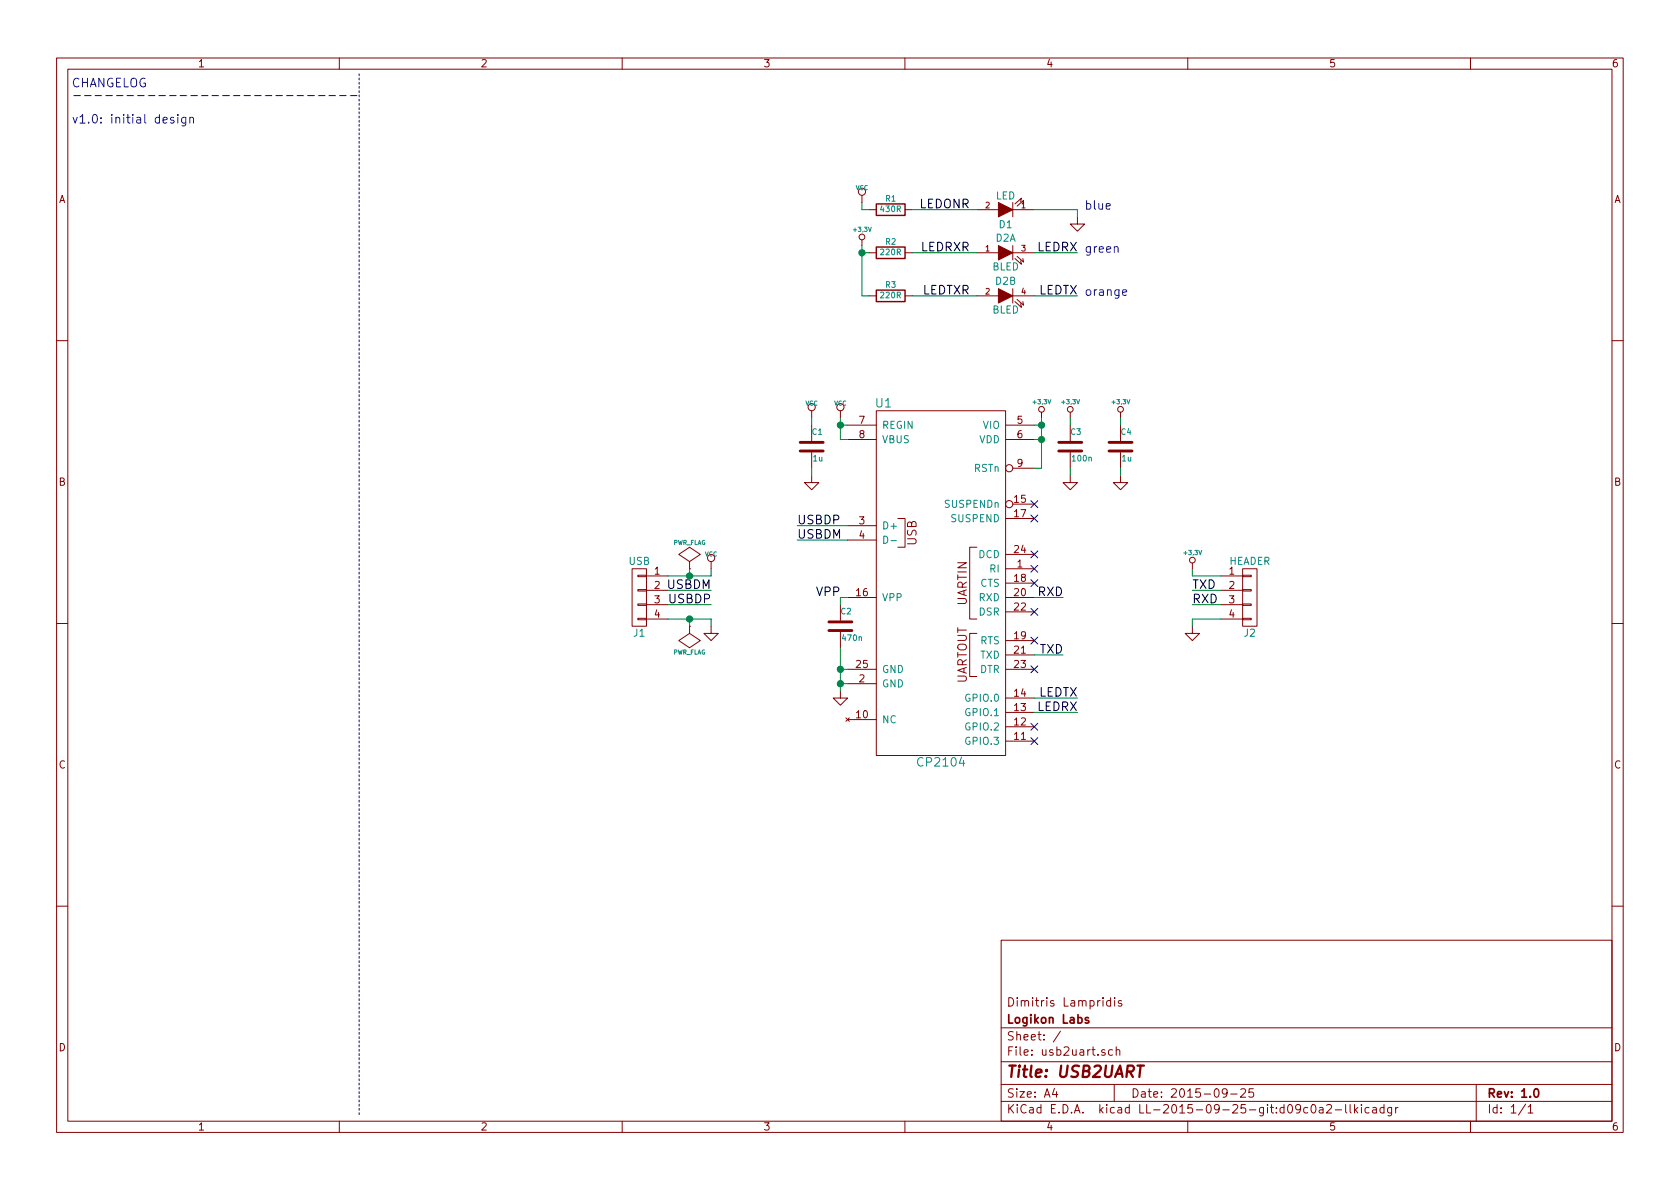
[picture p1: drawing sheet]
EESchema Schematic File Version 2
LIBS:usb2uart
LIBS:device
LIBS:power
LIBS:usb2uart-cache
EELAYER 25 0
EELAYER END
$Descr A4 11693 8268
encoding utf-8
Sheet 1 1
Title "USB2UART"
Date "2015-09-25"
Rev "1.0"
Comp "Logikon Labs"
Comment1 "Dimitris Lampridis"
Comment2 ""
Comment3 ""
Comment4 ""
$EndDescr
Text Notes 500  850  0    60   ~ 0
CHANGELOG\n---------------------------\n\nv1.0: initial design
$Comp
L CONN_01X04 J1
U 1 1
P 4450 4150
F 0 "J1" H 4450 3900 50  0000 C CNN
F 1 "USB" H 4450 4400 50  0000 C CNN
F 2 "Connect:USB_B" H 4450 4150 60  0001 C CNN
F 3 "" H 4450 4150 60  0000 C CNN
F 4 "FCI" H 4450 4150 60  0001 C CNN "MFG"
F 5 "10033526-N3212MLF" H 4450 4150 60  0001 C CNN "MFG code"
	1    4450 4150
	-1   0    0    -1  
$EndComp
$Comp
L CONN_01X04 J2
U 1 1
P 8700 4150
F 0 "J2" H 8700 3900 50  0000 C CNN
F 1 "HEADER" H 8700 4400 50  0000 C CNN
F 2 "Pin_Headers:Pin_Header_Angled_1x04" H 8700 4150 60  0001 C CNN
F 3 "" H 8700 4150 60  0000 C CNN
F 4 "FCI" H 8700 4150 60  0001 C CNN "MFG"
F 5 "68015-204HLF" H 8700 4150 60  0001 C CNN "MFG code"
	1    8700 4150
	1    0    0    -1  
$EndComp
$Comp
L R R1
U 1 1
P 6200 1450
F 0 "R1" V 6280 1450 40  0000 C CNN
F 1 "430R" V 6207 1451 40  0000 C CNN
F 2 "Resistors_SMD:R_0402" V 6130 1450 30  0001 C CNN
F 3 "~" H 6200 1450 30  0000 C CNN
F 4 "Panasonic" H 6200 1450 60  0001 C CNN "MFG"
F 5 "ERJ-2GEJ431X" H 6200 1450 60  0001 C CNN "MFG code"
	1    6200 1450
	0    -1   -1   0   
$EndComp
$Comp
L LED D1
U 1 1
P 7000 1450
F 0 "D1" H 7000 1550 50  0000 C CNN
F 1 "LED" H 7000 1350 50  0000 C CNN
F 2 "LEDs:LED-0603" H 7000 1450 60  0001 C CNN
F 3 "~" H 7000 1450 60  0000 C CNN
F 4 "Osram" H 7000 1450 60  0001 C CNN "MFG"
F 5 "LB Q39G-N1P1-35-1" H 7000 1450 60  0001 C CNN "MFG code"
	1    7000 1450
	-1   0    0    1   
$EndComp
$Comp
L C C2
U 1 1
P 5850 4350
F 0 "C2" H 5850 4450 40  0000 L CNN
F 1 "470n" H 5856 4265 40  0000 L CNN
F 2 "Capacitors_SMD:C_0402" H 5888 4200 30  0001 C CNN
F 3 "~" H 5850 4350 60  0000 C CNN
F 4 "TDK" H 5850 4350 60  0001 C CNN "MFG"
F 5 "C1005X5R1C474K050BC" H 5850 4350 60  0001 C CNN "MFG code"
	1    5850 4350
	1    0    0    -1  
$EndComp
$Comp
L C C1
U 1 1
P 5650 3100
F 0 "C1" H 5650 3200 40  0000 L CNN
F 1 "1u" H 5656 3015 40  0000 L CNN
F 2 "Capacitors_SMD:C_0402" H 5688 2950 30  0001 C CNN
F 3 "~" H 5650 3100 60  0000 C CNN
F 4 "TDK" H 5650 3100 60  0001 C CNN "MFG"
F 5 "C1005X5R1C105K050BC" H 5650 3100 60  0001 C CNN "MFG code"
	1    5650 3100
	1    0    0    -1  
$EndComp
$Comp
L CP2104 U1
U 1 1
P 6550 4050
F 0 "U1" H 6150 5300 60  0000 C CNN
F 1 "CP2104" H 6550 2800 60  0000 C CNN
F 2 "usb2uart:qfn24" H 6550 4050 60  0001 C CNN
F 3 "~" H 6550 4050 60  0000 C CNN
F 4 "Silicon Labs" H 6550 4050 60  0001 C CNN "MFG"
F 5 "CP2104-F03-GM" H 6550 4050 60  0001 C CNN "MFG code"
	1    6550 4050
	1    0    0    -1  
$EndComp
$Comp
L bLED D2
U 1 1
P 7000 1750
F 0 "D2" H 7000 1850 50  0000 C CNN
F 1 "BLED" H 7000 1650 50  0000 C CNN
F 2 "usb2uart:bled_0603" H 7000 1750 60  0001 C CNN
F 3 "~" H 7000 1750 60  0000 C CNN
F 4 "Avago" H 7000 1750 60  0001 C CNN "MFG"
F 5 "HSMF-C167" H 7000 1750 60  0001 C CNN "MFG code"
	1    7000 1750
	1    0    0    -1  
$EndComp
$Comp
L bLED D2
U 2 1
P 7000 2050
F 0 "D2" H 7000 2150 50  0000 C CNN
F 1 "BLED" H 7000 1950 50  0000 C CNN
F 2 "usb2uart:bled_0603" H 7000 2050 60  0001 C CNN
F 3 "~" H 7000 2050 60  0000 C CNN
F 4 "Avago" H 7000 2050 60  0001 C CNN "MFG"
F 5 "HSMF-C167" H 7000 2050 60  0001 C CNN "MFG code"
	2    7000 2050
	1    0    0    -1  
$EndComp
$Comp
L VCC #PWR01
U 1 1
P 5850 2900
F 0 "#PWR01" H 5850 3000 30  0001 C CNN
F 1 "VCC" H 5850 3000 30  0000 C CNN
F 2 "" H 5850 2900 60  0000 C CNN
F 3 "" H 5850 2900 60  0000 C CNN
	1    5850 2900
	1    0    0    -1  
$EndComp
$Comp
L +3,3V #PWR02
U 1 1
P 7250 2900
F 0 "#PWR02" H 7250 2860 30  0001 C CNN
F 1 "+3,3V" H 7250 3010 30  0000 C CNN
F 2 "" H 7250 2900 60  0000 C CNN
F 3 "" H 7250 2900 60  0000 C CNN
	1    7250 2900
	1    0    0    -1  
$EndComp
$Comp
L GND #PWR03
U 1 1
P 5850 4800
F 0 "#PWR03" H 5850 4800 30  0001 C CNN
F 1 "GND" H 5850 4730 30  0001 C CNN
F 2 "" H 5850 4800 60  0000 C CNN
F 3 "" H 5850 4800 60  0000 C CNN
	1    5850 4800
	1    0    0    -1  
$EndComp
$Comp
L C C3
U 1 1
P 7450 3100
F 0 "C3" H 7450 3200 40  0000 L CNN
F 1 "100n" H 7456 3015 40  0000 L CNN
F 2 "Capacitors_SMD:C_0402" H 7488 2950 30  0001 C CNN
F 3 "~" H 7450 3100 60  0000 C CNN
F 4 "TDK" H 7450 3100 60  0001 C CNN "MFG"
F 5 "C1005X5R1C104K050BA" H 7450 3100 60  0001 C CNN "MFG code"
	1    7450 3100
	1    0    0    -1  
$EndComp
$Comp
L VCC #PWR04
U 1 1
P 5650 2900
F 0 "#PWR04" H 5650 3000 30  0001 C CNN
F 1 "VCC" H 5650 3000 30  0000 C CNN
F 2 "" H 5650 2900 60  0000 C CNN
F 3 "" H 5650 2900 60  0000 C CNN
	1    5650 2900
	1    0    0    -1  
$EndComp
Wire Notes Line
	2500 7750 2500 500 
Wire Wire Line
	5850 2900 5850 3050
Wire Wire Line
	5850 2950 5900 2950
Wire Wire Line
	5850 3050 5900 3050
Connection ~ 5850 2950
Wire Wire Line
	7200 2950 7250 2950
Wire Wire Line
	7250 2900 7250 3250
Wire Wire Line
	7250 3050 7200 3050
Connection ~ 7250 2950
Wire Wire Line
	7250 3250 7200 3250
Connection ~ 7250 3050
Wire Wire Line
	5900 4750 5850 4750
Wire Wire Line
	5850 4500 5850 4800
Wire Wire Line
	5900 4650 5850 4650
Connection ~ 5850 4750
Wire Wire Line
	5900 4150 5850 4150
Wire Wire Line
	5850 4150 5850 4200
Connection ~ 5850 4650
Wire Wire Line
	5650 2900 5650 2950
$Comp
L GND #PWR05
U 1 1
P 5650 3300
F 0 "#PWR05" H 5650 3300 30  0001 C CNN
F 1 "GND" H 5650 3230 30  0001 C CNN
F 2 "" H 5650 3300 60  0000 C CNN
F 3 "" H 5650 3300 60  0000 C CNN
	1    5650 3300
	1    0    0    -1  
$EndComp
$Comp
L +3,3V #PWR06
U 1 1
P 7450 2900
F 0 "#PWR06" H 7450 2860 30  0001 C CNN
F 1 "+3,3V" H 7450 3010 30  0000 C CNN
F 2 "" H 7450 2900 60  0000 C CNN
F 3 "" H 7450 2900 60  0000 C CNN
	1    7450 2900
	1    0    0    -1  
$EndComp
$Comp
L +3,3V #PWR07
U 1 1
P 7800 2900
F 0 "#PWR07" H 7800 2860 30  0001 C CNN
F 1 "+3,3V" H 7800 3010 30  0000 C CNN
F 2 "" H 7800 2900 60  0000 C CNN
F 3 "" H 7800 2900 60  0000 C CNN
	1    7800 2900
	1    0    0    -1  
$EndComp
Wire Wire Line
	7450 2900 7450 2950
$Comp
L GND #PWR08
U 1 1
P 7450 3300
F 0 "#PWR08" H 7450 3300 30  0001 C CNN
F 1 "GND" H 7450 3230 30  0001 C CNN
F 2 "" H 7450 3300 60  0000 C CNN
F 3 "" H 7450 3300 60  0000 C CNN
	1    7450 3300
	1    0    0    -1  
$EndComp
$Comp
L GND #PWR09
U 1 1
P 7800 3300
F 0 "#PWR09" H 7800 3300 30  0001 C CNN
F 1 "GND" H 7800 3230 30  0001 C CNN
F 2 "" H 7800 3300 60  0000 C CNN
F 3 "" H 7800 3300 60  0000 C CNN
	1    7800 3300
	1    0    0    -1  
$EndComp
Wire Wire Line
	4650 4100 4950 4100
Text Label 4950 4100 2    60   ~ 0
USBDM
Text Label 4950 4200 2    60   ~ 0
USBDP
Wire Wire Line
	4650 4200 4950 4200
$Comp
L VCC #PWR010
U 1 1
P 4950 3950
F 0 "#PWR010" H 4950 4050 30  0001 C CNN
F 1 "VCC" H 4950 4050 30  0000 C CNN
F 2 "" H 4950 3950 60  0000 C CNN
F 3 "" H 4950 3950 60  0000 C CNN
	1    4950 3950
	1    0    0    -1  
$EndComp
Wire Wire Line
	4650 4000 4950 4000
Wire Wire Line
	4950 4000 4950 3950
$Comp
L GND #PWR011
U 1 1
P 4950 4350
F 0 "#PWR011" H 4950 4350 30  0001 C CNN
F 1 "GND" H 4950 4280 30  0001 C CNN
F 2 "" H 4950 4350 60  0000 C CNN
F 3 "" H 4950 4350 60  0000 C CNN
	1    4950 4350
	1    0    0    -1  
$EndComp
Wire Wire Line
	4650 4300 4950 4300
Wire Wire Line
	4950 4300 4950 4350
Text Label 8300 4200 0    60   ~ 0
RXD
Wire Wire Line
	8300 4100 8500 4100
Text Label 8300 4100 0    60   ~ 0
TXD
Wire Wire Line
	8300 4200 8500 4200
Text Label 7400 4150 2    60   ~ 0
RXD
Wire Wire Line
	7200 4150 7400 4150
Text Label 7400 4550 2    60   ~ 0
TXD
Wire Wire Line
	7200 4550 7400 4550
$Comp
L +3,3V #PWR012
U 1 1
P 8300 3950
F 0 "#PWR012" H 8300 3910 30  0001 C CNN
F 1 "+3,3V" H 8300 4060 30  0000 C CNN
F 2 "" H 8300 3950 60  0000 C CNN
F 3 "" H 8300 3950 60  0000 C CNN
	1    8300 3950
	1    0    0    -1  
$EndComp
Wire Wire Line
	8300 3950 8300 4000
Wire Wire Line
	8300 4000 8500 4000
$Comp
L GND #PWR013
U 1 1
P 8300 4350
F 0 "#PWR013" H 8300 4350 30  0001 C CNN
F 1 "GND" H 8300 4280 30  0001 C CNN
F 2 "" H 8300 4350 60  0000 C CNN
F 3 "" H 8300 4350 60  0000 C CNN
	1    8300 4350
	1    0    0    -1  
$EndComp
Wire Wire Line
	8300 4350 8300 4300
Wire Wire Line
	8300 4300 8500 4300
$Comp
L VCC #PWR014
U 1 1
P 6000 1400
F 0 "#PWR014" H 6000 1500 30  0001 C CNN
F 1 "VCC" H 6000 1500 30  0000 C CNN
F 2 "" H 6000 1400 60  0000 C CNN
F 3 "" H 6000 1400 60  0000 C CNN
	1    6000 1400
	1    0    0    -1  
$EndComp
Wire Wire Line
	6000 1400 6000 1450
Wire Wire Line
	6000 1450 6050 1450
$Comp
L +3,3V #PWR015
U 1 1
P 6000 1700
F 0 "#PWR015" H 6000 1660 30  0001 C CNN
F 1 "+3,3V" H 6000 1810 30  0000 C CNN
F 2 "" H 6000 1700 60  0000 C CNN
F 3 "" H 6000 1700 60  0000 C CNN
	1    6000 1700
	1    0    0    -1  
$EndComp
Wire Wire Line
	6000 1700 6000 2050
Wire Wire Line
	6000 1750 6050 1750
Wire Wire Line
	6000 2050 6050 2050
Connection ~ 6000 1750
Wire Wire Line
	6350 2050 6800 2050
Wire Wire Line
	6350 1750 6800 1750
Wire Wire Line
	6350 1450 6800 1450
Wire Wire Line
	7200 1750 7500 1750
Wire Wire Line
	7200 2050 7500 2050
Text Label 7500 1750 2    60   ~ 0
LEDRX
Text Label 7500 2050 2    60   ~ 0
LEDTX
Text Label 7500 4850 2    60   ~ 0
LEDTX
Wire Wire Line
	7200 4850 7500 4850
Text Label 7500 4950 2    60   ~ 0
LEDRX
Wire Wire Line
	7200 4950 7500 4950
$Comp
L GND #PWR016
U 1 1
P 7500 1500
F 0 "#PWR016" H 7500 1500 30  0001 C CNN
F 1 "GND" H 7500 1430 30  0001 C CNN
F 2 "" H 7500 1500 60  0000 C CNN
F 3 "" H 7500 1500 60  0000 C CNN
	1    7500 1500
	1    0    0    -1  
$EndComp
Wire Wire Line
	7200 1450 7500 1450
Text Label 5550 3750 0    60   ~ 0
USBDM
Wire Wire Line
	5550 3750 5900 3750
Text Label 5550 3650 0    60   ~ 0
USBDP
Wire Wire Line
	5550 3650 5900 3650
NoConn ~ 7200 3500
NoConn ~ 7200 3600
NoConn ~ 7200 3850
NoConn ~ 7200 3950
NoConn ~ 7200 4050
NoConn ~ 7200 4250
NoConn ~ 7200 4450
NoConn ~ 7200 4650
NoConn ~ 7200 5050
NoConn ~ 7200 5150
$Comp
L PWR_FLAG #FLG017
U 1 1
P 4800 3950
F 0 "#FLG017" H 4800 4045 30  0001 C CNN
F 1 "PWR_FLAG" H 4800 4130 30  0000 C CNN
F 2 "" H 4800 3950 60  0000 C CNN
F 3 "" H 4800 3950 60  0000 C CNN
	1    4800 3950
	1    0    0    -1  
$EndComp
Wire Wire Line
	4800 3950 4800 4000
Connection ~ 4800 4000
$Comp
L PWR_FLAG #FLG018
U 1 1
P 4800 4350
F 0 "#FLG018" H 4800 4445 30  0001 C CNN
F 1 "PWR_FLAG" H 4800 4530 30  0000 C CNN
F 2 "" H 4800 4350 60  0000 C CNN
F 3 "" H 4800 4350 60  0000 C CNN
	1    4800 4350
	-1   0    0    1   
$EndComp
Wire Wire Line
	4800 4350 4800 4300
Connection ~ 4800 4300
Text Label 6750 1450 2    60   ~ 0
LEDONR
Text Label 6750 1750 2    60   ~ 0
LEDRXR
Text Label 6750 2050 2    60   ~ 0
LEDTXR
Text Label 5850 4150 2    60   ~ 0
VPP
Text Notes 7550 1450 0    60   ~ 0
blue
Text Notes 7550 1750 0    60   ~ 0
green
Text Notes 7550 2050 0    60   ~ 0
orange
Wire Wire Line
	7500 1450 7500 1500
$Comp
L R R3
U 1 1
P 6200 2050
F 0 "R3" V 6280 2050 40  0000 C CNN
F 1 "220R" V 6207 2051 40  0000 C CNN
F 2 "Resistors_SMD:R_0402" V 6130 2050 30  0001 C CNN
F 3 "~" H 6200 2050 30  0000 C CNN
F 4 "Panasonic" H 6200 2050 60  0001 C CNN "MFG"
F 5 "ERJ-2GEJ221X" H 6200 2050 60  0001 C CNN "MFG code"
	1    6200 2050
	0    -1   -1   0   
$EndComp
$Comp
L C C4
U 1 1
P 7800 3100
F 0 "C4" H 7800 3200 40  0000 L CNN
F 1 "1u" H 7806 3015 40  0000 L CNN
F 2 "Capacitors_SMD:C_0402" H 7838 2950 30  0001 C CNN
F 3 "~" H 7800 3100 60  0000 C CNN
F 4 "TDK" H 7800 3100 60  0001 C CNN "MFG"
F 5 "C1005X5R1C105K050BC" H 7800 3100 60  0001 C CNN "MFG code"
	1    7800 3100
	1    0    0    -1  
$EndComp
$Comp
L R R2
U 1 1
P 6200 1750
F 0 "R2" V 6280 1750 40  0000 C CNN
F 1 "220R" V 6207 1751 40  0000 C CNN
F 2 "Resistors_SMD:R_0402" V 6130 1750 30  0001 C CNN
F 3 "~" H 6200 1750 30  0000 C CNN
F 4 "Panasonic" H 6200 1750 60  0001 C CNN "MFG"
F 5 "ERJ-2GEJ221X" H 6200 1750 60  0001 C CNN "MFG code"
	1    6200 1750
	0    -1   -1   0   
$EndComp
Wire Wire Line
	7450 3250 7450 3300
Wire Wire Line
	7800 3250 7800 3300
Wire Wire Line
	7800 2950 7800 2900
Wire Wire Line
	5650 3250 5650 3300
$EndSCHEMATC
